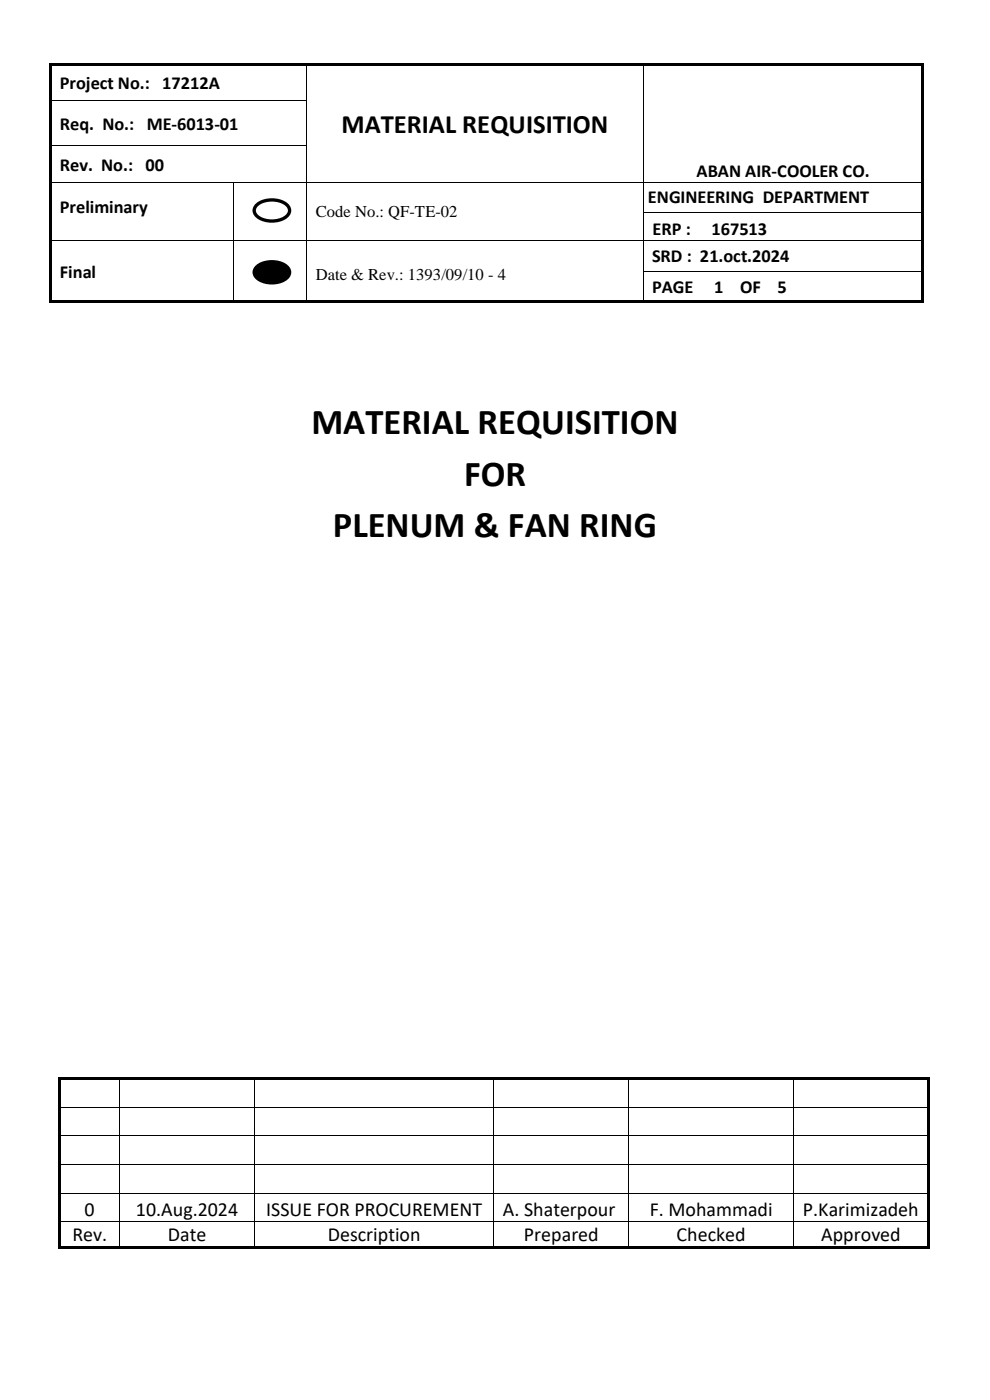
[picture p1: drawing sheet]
<svg xmlns="http://www.w3.org/2000/svg" width="210mm" height="297mm" viewBox="0 0 210 297" stroke-linecap="round" stroke-linejoin="round" font-family="sans-serif">
<g fill="#000">
<path d="M10.5 13.4h.5v.5h-.5z" fill-rule="evenodd"/>
<path d="M10.5 13.4h.5v.5h-.5z" fill-rule="evenodd"/>
<path d="M11 13.4h54v.5h-54z" fill-rule="evenodd"/>
<path d="M65 13.9h.2z" fill-rule="evenodd"/>
<path d="M65 13.4h.5v.5h-.5z" fill-rule="evenodd"/>
<path d="M65.5 13.4h71v.5h-71z" fill-rule="evenodd"/>
<path d="M136.5 13.9h.1z" fill-rule="evenodd"/>
<path d="M136.5 13.4h.5v.5h-.5z" fill-rule="evenodd"/>
<path d="M137 13.4h58.5v.5h-58.5z" fill-rule="evenodd"/>
<path d="M195.5 13.4h.5v.5h-.5z" fill-rule="evenodd"/>
<path d="M195.5 13.4h.5v.5h-.5z" fill-rule="evenodd"/>
<path d="M10.5 13.9h.5v7.4h-.5z" fill-rule="evenodd"/>
<path d="M10.5 21.3h.5v.5h-.5z" fill-rule="evenodd"/>
<path d="M10.5 21.8h.5v8.9h-.5z" fill-rule="evenodd"/>
<path d="M10.5 30.7h.5v.6h-.5z" fill-rule="evenodd"/>
<path d="M10.5 31.3h.5v7.3h-.5z" fill-rule="evenodd"/>
<path d="M10.5 38.6h.5v.2h-.5z" fill-rule="evenodd"/>
<path d="M49.4 38.6h.1v.2h-.1z" fill-rule="evenodd"/>
<path d="M65 21.3h.2v.5h-.2z" fill-rule="evenodd"/>
<path d="M65 30.7h.2v.6h-.2z" fill-rule="evenodd"/>
<path d="M65 38.6h.2v.2h-.2z" fill-rule="evenodd"/>
<path d="M136.5 21.3h.1v.5h-.1z" fill-rule="evenodd"/>
<path d="M136.5 30.7h.1v.6h-.1z" fill-rule="evenodd"/>
<path d="M136.5 38.6h.1v.2h-.1z" fill-rule="evenodd"/>
<path d="M195.5 13.9h.5v7.4h-.5z" fill-rule="evenodd"/>
<path d="M195.5 21.3h.5v.5h-.5z" fill-rule="evenodd"/>
<path d="M195.5 21.8h.5v8.9h-.5z" fill-rule="evenodd"/>
<path d="M195.5 30.7h.5v.6h-.5z" fill-rule="evenodd"/>
<path d="M195.5 31.3h.5v7.3h-.5z" fill-rule="evenodd"/>
<path d="M195.5 38.6h.5v.2h-.5z" fill-rule="evenodd"/>
<path d="M10.5 38.8h.5v6.1h-.5z" fill-rule="evenodd"/>
<path d="M10.5 44.9h.5v.2h-.5z" fill-rule="evenodd"/>
<path d="M10.5 45.1h.5v5.8h-.5z" fill-rule="evenodd"/>
<path d="M10.5 50.9h.5v.2h-.5z" fill-rule="evenodd"/>
<path d="M10.5 51.1h.5v6.4h-.5z" fill-rule="evenodd"/>
<path d="M10.5 57.5h.5v.2h-.5z" fill-rule="evenodd"/>
<path d="M49.4 44.9h.1v.2h-.1z" fill-rule="evenodd"/>
<path d="M49.4 50.9h.1v.2h-.1z" fill-rule="evenodd"/>
<path d="M49.4 57.5h.1v.2h-.1z" fill-rule="evenodd"/>
<path d="M54.3 56.8a5.2 5.2 0 0 1 6.8 0 1.73 1.73 0 0 1-1.1 2.7 5.3 5.3 0 0 1-5.7-.7 1.46 1.46 0 0 1 0-2z" fill-rule="evenodd"/>
<path d="M65 44.9h.2v.2h-.2z" fill-rule="evenodd"/>
<path d="M65 50.9h.2v.2h-.2z" fill-rule="evenodd"/>
<path d="M65 57.5h.2v.2h-.2z" fill-rule="evenodd"/>
<path d="M136.5 44.9h.1v.2h-.1z" fill-rule="evenodd"/>
<path d="M136.5 50.9h.1v.2h-.1z" fill-rule="evenodd"/>
<path d="M136.5 57.5h.1v.2h-.1z" fill-rule="evenodd"/>
<path d="M195.5 38.8h.5v6.1h-.5z" fill-rule="evenodd"/>
<path d="M195.5 44.9h.5v.2h-.5z" fill-rule="evenodd"/>
<path d="M195.5 45.1h.5v5.8h-.5z" fill-rule="evenodd"/>
<path d="M195.5 50.9h.5v.2h-.5z" fill-rule="evenodd"/>
<path d="M195.5 51.1h.5v6.4h-.5z" fill-rule="evenodd"/>
<path d="M195.5 57.5h.5v.2h-.5z" fill-rule="evenodd"/>
<path d="M10.5 57.7h.5v6.1h-.5z" fill-rule="evenodd"/>
<path d="M10.5 63.8h.5v.5h-.5z" fill-rule="evenodd"/>
<path d="M10.5 63.8h.5v.5h-.5z" fill-rule="evenodd"/>
<path d="M11 63.8h38.4v.5h-38.4z" fill-rule="evenodd"/>
<path d="M49.4 63.8h.5v.5h-.5z" fill-rule="evenodd"/>
<path d="M49.9 63.8h15.1v.5h-15.1z" fill-rule="evenodd"/>
<path d="M65 63.8h.5v.5h-.5z" fill-rule="evenodd"/>
<path d="M65.5 63.8h71v.5h-71z" fill-rule="evenodd"/>
<path d="M136.5 63.8h.5v.5h-.5z" fill-rule="evenodd"/>
<path d="M137 63.8h58.5v.5h-58.5z" fill-rule="evenodd"/>
<path d="M195.5 57.7h.5v6.1h-.5z" fill-rule="evenodd"/>
<path d="M195.5 63.8h.5v.5h-.5z" fill-rule="evenodd"/>
<path d="M195.5 63.8h.5v.5h-.5z" fill-rule="evenodd"/>
</g>
<g fill="none" stroke="#000" stroke-width=".21">
<path d="M65.1 13.9v7.4M136.5 13.9v7.4M11 21.3h54M11 30.8h54M11 38.7h38.4M49.5 38.8v6.1M49.5 38.7h15.5M65.1 21.8v8.9M65.1 31.3v7.3M65.1 38.8v6.1M65.2 38.7h71.3M136.5 21.8v8.9"/>
<path d="M136.5 31.3v7.3M136.5 38.8v6.1M136.6 38.7h58.9M11 51h38.4M49.5 45.1v5.8M49.5 51.1v6.4M49.5 57.7v6.1M49.5 51h15.5M65.1 45.1v5.8M65.1 51.1v6.4M65.1 57.7v6.1M65.2 51h71.3"/>
<path d="M136.5 45.1v5.8M136.5 51.1v6.4M136.5 57.7v6.1M136.6 45h58.9M136.6 51h58.9M136.6 57.6h58.9"/>
</g>
<path d="M54.3 56.8a5.2 5.2 0 0 1 6.8 0 1.73 1.73 0 0 1-1.1 2.7 5.3 5.3 0 0 1-5.7-.7 1.46 1.46 0 0 1 0-2z" fill="none" stroke="#000" stroke-width=".71" stroke-linecap="butt"/>
<path d="M54.3 43.7a5.2 5.2 0 0 1 6.8 0 1.73 1.73 0 0 1-1.1 2.7 5.3 5.3 0 0 1-5.7-.8 1.46 1.46 0 0 1 0-1.9z" fill-rule="evenodd" fill="#fff"/>
<path d="M54.3 43.7a5.2 5.2 0 0 1 6.8 0 1.73 1.73 0 0 1-1.1 2.7 5.3 5.3 0 0 1-5.7-.8 1.46 1.46 0 0 1 0-1.9z" fill="none" stroke="#000" stroke-width=".71" stroke-linecap="butt"/>
<g fill="#000">
<path d="M12.4 228.5h.6v.5h-.6z" fill-rule="evenodd"/>
<path d="M12.4 228.5h.6v.5h-.6z" fill-rule="evenodd"/>
<path d="M12.4 229h.6v5.9h-.6z" fill-rule="evenodd"/>
<path d="M12.4 234.9h.6v.1h-.6z" fill-rule="evenodd"/>
<path d="M13 228.5h12.3v.5h-12.3z" fill-rule="evenodd"/>
<path d="M25.3 229h.2z" fill-rule="evenodd"/>
<path d="M25.3 228.5h.5v.5h-.5z" fill-rule="evenodd"/>
<path d="M25.3 234.9h.2v.1h-.2z" fill-rule="evenodd"/>
<path d="M25.8 228.5h28.1v.5h-28.1z" fill-rule="evenodd"/>
<path d="M53.9 229h.2z" fill-rule="evenodd"/>
<path d="M53.9 228.5h.5v.5h-.5z" fill-rule="evenodd"/>
<path d="M53.9 234.9h.2v.1h-.2z" fill-rule="evenodd"/>
<path d="M54.4 228.5h50.3v.5h-50.3z" fill-rule="evenodd"/>
<path d="M104.7 229h.2z" fill-rule="evenodd"/>
<path d="M104.7 228.5h.5v.5h-.5z" fill-rule="evenodd"/>
<path d="M104.7 234.9h.2v.1h-.2z" fill-rule="evenodd"/>
<path d="M105.2 228.5h28.1v.5h-28.1z" fill-rule="evenodd"/>
<path d="M133.3 229h.2z" fill-rule="evenodd"/>
<path d="M133.3 228.5h.5v.5h-.5z" fill-rule="evenodd"/>
<path d="M133.3 234.9h.2v.1h-.2z" fill-rule="evenodd"/>
<path d="M133.8 228.5h34.5v.5h-34.5z" fill-rule="evenodd"/>
<path d="M168.3 229h.2z" fill-rule="evenodd"/>
<path d="M168.3 228.5h.5v.5h-.5z" fill-rule="evenodd"/>
<path d="M168.3 234.9h.2v.1h-.2z" fill-rule="evenodd"/>
<path d="M168.8 228.5h27.8v.5h-27.8z" fill-rule="evenodd"/>
<path d="M196.6 228.5h.5v.5h-.5z" fill-rule="evenodd"/>
<path d="M196.6 228.5h.5v.5h-.5z" fill-rule="evenodd"/>
<path d="M196.6 229h.5v5.9h-.5z" fill-rule="evenodd"/>
<path d="M196.6 234.9h.5v.1h-.5z" fill-rule="evenodd"/>
<path d="M12.4 235h.6v5.9h-.6z" fill-rule="evenodd"/>
<path d="M12.4 240.9h.6v.2h-.6z" fill-rule="evenodd"/>
<path d="M12.4 241.1h.6v5.9h-.6z" fill-rule="evenodd"/>
<path d="M12.4 247h.6v.1h-.6z" fill-rule="evenodd"/>
<path d="M12.4 247.1h.6v5.9h-.6z" fill-rule="evenodd"/>
<path d="M12.4 253h.6v.2h-.6z" fill-rule="evenodd"/>
<path d="M12.4 253.2h.6v5.8h-.6z" fill-rule="evenodd"/>
<path d="M12.4 259h.6v.2h-.6z" fill-rule="evenodd"/>
<path d="M25.3 240.9h.2v.2h-.2z" fill-rule="evenodd"/>
<path d="M25.3 247h.2v.1h-.2z" fill-rule="evenodd"/>
<path d="M25.3 253h.2v.2h-.2z" fill-rule="evenodd"/>
<path d="M25.3 259h.2v.2h-.2z" fill-rule="evenodd"/>
<path d="M53.9 240.9h.2v.2h-.2z" fill-rule="evenodd"/>
<path d="M53.9 247h.2v.1h-.2z" fill-rule="evenodd"/>
<path d="M53.9 253h.2v.2h-.2z" fill-rule="evenodd"/>
<path d="M53.9 259h.2v.2h-.2z" fill-rule="evenodd"/>
<path d="M104.7 240.9h.2v.2h-.2z" fill-rule="evenodd"/>
<path d="M104.7 247h.2v.1h-.2z" fill-rule="evenodd"/>
<path d="M104.7 253h.2v.2h-.2z" fill-rule="evenodd"/>
<path d="M104.7 259h.2v.2h-.2z" fill-rule="evenodd"/>
<path d="M133.3 240.9h.2v.2h-.2z" fill-rule="evenodd"/>
<path d="M133.3 247h.2v.1h-.2z" fill-rule="evenodd"/>
<path d="M133.3 253h.2v.2h-.2z" fill-rule="evenodd"/>
<path d="M133.3 259h.2v.2h-.2z" fill-rule="evenodd"/>
<path d="M168.3 240.9h.2v.2h-.2z" fill-rule="evenodd"/>
<path d="M168.3 247h.2v.1h-.2z" fill-rule="evenodd"/>
<path d="M168.3 253h.2v.2h-.2z" fill-rule="evenodd"/>
<path d="M168.3 259h.2v.2h-.2z" fill-rule="evenodd"/>
<path d="M196.6 235h.5v5.9h-.5z" fill-rule="evenodd"/>
<path d="M196.6 240.9h.5v.2h-.5z" fill-rule="evenodd"/>
<path d="M196.6 241.1h.5v5.9h-.5z" fill-rule="evenodd"/>
<path d="M196.6 247h.5v.1h-.5z" fill-rule="evenodd"/>
<path d="M196.6 247.1h.5v5.9h-.5z" fill-rule="evenodd"/>
<path d="M196.6 253h.5v.2h-.5z" fill-rule="evenodd"/>
<path d="M196.6 253.2h.5v5.8h-.5z" fill-rule="evenodd"/>
<path d="M196.6 259h.5v.2h-.5z" fill-rule="evenodd"/>
<path d="M12.4 259.2h.6v5.2h-.6z" fill-rule="evenodd"/>
<path d="M12.4 264.4h.6v.5h-.6z" fill-rule="evenodd"/>
<path d="M12.4 264.4h.6v.5h-.6z" fill-rule="evenodd"/>
<path d="M13 264.4h12.3v.5h-12.3z" fill-rule="evenodd"/>
<path d="M25.3 264.4h.5v.5h-.5z" fill-rule="evenodd"/>
<path d="M25.8 264.4h28.1v.5h-28.1z" fill-rule="evenodd"/>
<path d="M53.9 264.4h.5v.5h-.5z" fill-rule="evenodd"/>
<path d="M54.4 264.4h50.3v.5h-50.3z" fill-rule="evenodd"/>
<path d="M104.7 264.4h.5v.5h-.5z" fill-rule="evenodd"/>
<path d="M105.2 264.4h28.1v.5h-28.1z" fill-rule="evenodd"/>
<path d="M133.3 264.4h.5v.5h-.5z" fill-rule="evenodd"/>
<path d="M133.8 264.4h34.5v.5h-34.5z" fill-rule="evenodd"/>
<path d="M168.3 264.4h.5v.5h-.5z" fill-rule="evenodd"/>
<path d="M168.8 264.4h27.8v.5h-27.8z" fill-rule="evenodd"/>
<path d="M196.6 259.2h.5v5.2h-.5z" fill-rule="evenodd"/>
<path d="M196.6 264.4h.5v.5h-.5z" fill-rule="evenodd"/>
<path d="M196.6 264.4h.5v.5h-.5z" fill-rule="evenodd"/>
</g>
<g fill="none" stroke="#000" stroke-width=".21">
<path d="M13 234.9h12.3M25.4 229v5.9M25.4 235v5.9M25.5 234.9h28.4M54 229v5.9M54 235v5.9M54.1 234.9h50.6M104.8 229v5.9M104.8 235v5.9M104.9 234.9h28.4M133.4 229v5.9M133.4 235v5.9"/>
<path d="M133.5 234.9h34.8M168.4 229v5.9M168.4 235v5.9M168.5 234.9h28.1M13 241h12.3M13 247.1h12.3M13 253.1h12.3M13 259.1h12.3M25.4 241.1v5.9M25.4 247.1v5.9M25.4 253.2v5.8M25.4 259.2v5.2"/>
<path d="M25.5 241h28.4M25.5 247.1h28.4M25.5 253.1h28.4M25.5 259.1h28.4M54 241.1v5.9M54 247.1v5.9M54 253.2v5.8M54 259.2v5.2M54.1 241h50.6M54.1 247.1h50.6M54.1 253.1h50.6M54.1 259.1h50.6"/>
<path d="M104.8 241.1v5.9M104.8 247.1v5.9M104.8 253.2v5.8M104.8 259.2v5.2M104.9 241h28.4M104.9 247.1h28.4M104.9 253.1h28.4M104.9 259.1h28.4M133.4 241.1v5.9M133.4 247.1v5.9M133.4 253.2v5.8M133.4 259.2v5.2"/>
<path d="M133.5 241h34.8M133.5 247.1h34.8M133.5 253.1h34.8M133.5 259.1h34.8M168.4 241.1v5.9M168.4 247.1v5.9M168.4 253.2v5.8M168.4 259.2v5.2M168.5 241h28.1M168.5 247.1h28.1M168.5 253.1h28.1M168.5 259.1h28.1"/>
</g>
<g font-size="7.7">
<text x="66.1" y="92.1">MATERIAL REQUISITION</text>
<text x="98.4" y="103">FOR</text>
<text x="70.6" y="113.9">PLENUM &amp; FAN RING</text>
</g>
<text font-size="5.6" x="72.4" y="28.3">MATERIAL REQUISITION</text>
<g font-size="4.2">
<text x="17.9" y="257.9">0</text>
<text x="28.8" y="257.9">10.Aug.2024</text>
<text x="56.5" y="257.9">ISSUE FOR PROCUREMENT</text>
<text x="106.7" y="257.9">A. Shaterpour</text>
<text x="137.8" y="257.9">F. Mohammadi</text>
<text x="170.3" y="257.9">P.Karimizadeh</text>
<text x="15.4" y="263.3">Rev.</text>
<text x="35.6" y="263.3">Date</text>
<text x="69.5" y="263.3">Description</text>
<text x="111.1" y="263.3">Prepared</text>
<text x="143.5" y="263.3">Checked</text>
<text x="174.2" y="263.3">Approved</text>
</g>
<g font-size="3.9">
<text x="12.7" y="18.9">Project No.: 17212A</text>
<text x="12.7" y="27.6">Req. No.: ME-6013-01</text>
<text x="12.7" y="36.2">Rev. No.: 00</text>
<text x="147.8" y="37.6">ABAN AIR-COOLER CO.</text>
<text x="12.7" y="45.1">Preliminary</text>
<text x="137.4" y="43.1">ENGINEERING DEPARTMENT</text>
<text x="138.5" y="49.8">ERP :</text>
<text x="150.9" y="49.8">167513</text>
<text x="12.7" y="58.9">Final</text>
<text x="138.3" y="55.6">SRD : 21.oct.2024</text>
<text x="138.3" y="62.1">PAGE</text>
<text x="151.5" y="62.1">1</text>
<text x="157" y="62.1">OF</text>
<text x="164.9" y="62.1">5</text>
</g>
<g font-size="3.5">
<text x="67" y="46.1">Code No.: QF-TE-02</text>
<text x="67" y="59.4">Date &amp; Rev.: 1393/09/10 - 4</text>
</g>
</svg>
